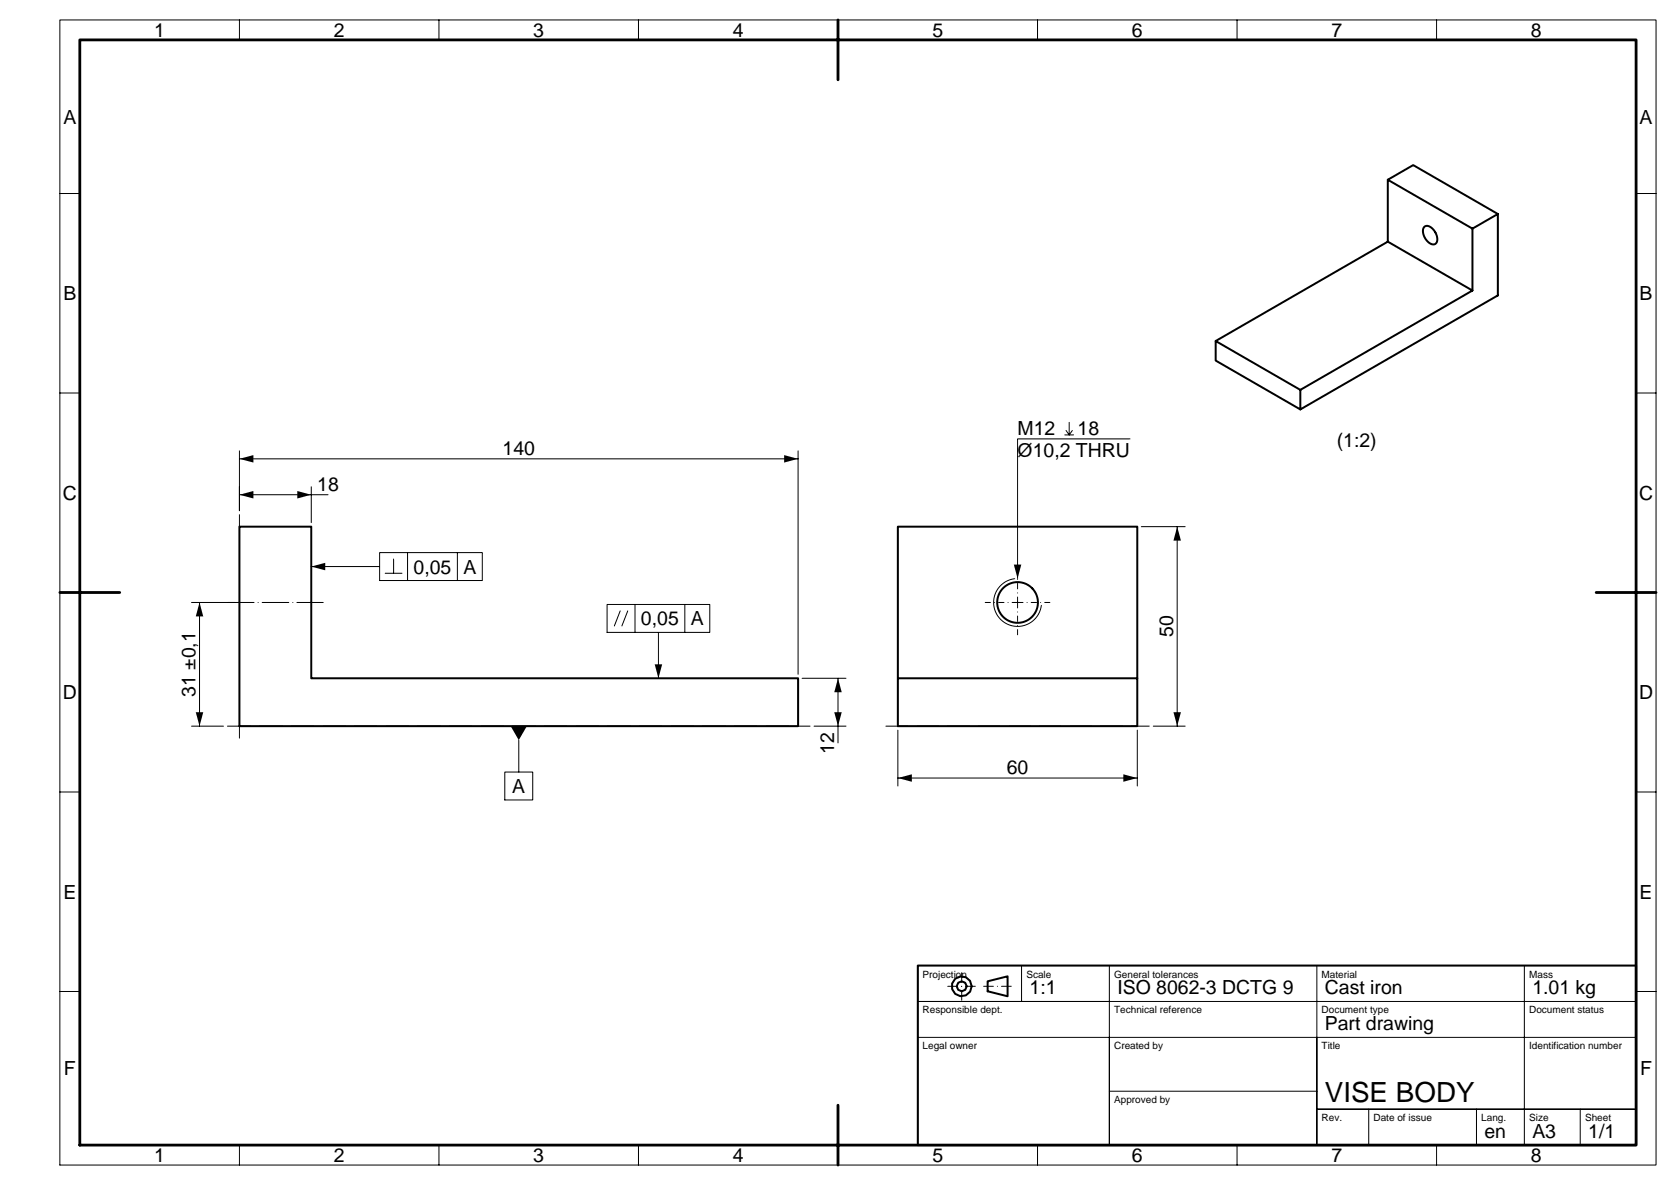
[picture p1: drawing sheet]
<svg xmlns="http://www.w3.org/2000/svg" width="420mm" height="297mm" viewBox="0 0 420 297" stroke-linecap="round" stroke-linejoin="round" font-family="sans-serif">
<g fill="#000">
<path d="M60 115l3.5-.9v1.8zM196.5 114.1l3.5 .9-3.5 .9zM60 124l3.5-.9v1.8zM74.5 123.1l3.5 .9-3.5 .9zM295 132l.9 3.5h-1.8zM50 151l.9 3.5h-1.8zM78 142l3.5-.9v1.8zM254.1 141.5h1.8l-.9 3.5zM164.1 166.5h1.8l-.9 3.5zM210 170l.9 3.5h-1.8zM49.1 178.5h1.8l-.9 3.5zM128 182h4l-2 3.5z"/>
<path d="M209.1 178.5h1.8l-.9 3.5zM225 195l3.5-.9v1.8zM281.5 194.1l3.5 .9-3.5 .9zM294.1 178.5h1.8l-.9 3.5z"/>
</g>
<g fill="none" stroke="#000" stroke-width=".25">
<path d="M15 5h400v287h-400zM60 5v5M110 5v5M160 5v5M210 5v5M260 5v5M310 5v5M360 5v5M15 48.5h5M410 48.5h5M15 98.5h5M410 98.5h5"/>
<path d="M60 113v15v-6M60 115h140M200 113v56M266.8 109h2.2M267.1 107.9l.8 1.1M267.9 105.8v3.2l.8-1.1M283.2 110h-28.2v35M60 124h22.2M78 122v9M95.1 138.5h25.8v7h-25.8zM102.1 138.5v7M114.6 138.5v7"/>
<path d="M286 132h11M295 132v50M15 148.5h5M48 151h11M50 151v31M78 142h17.1M96.5 143.7h4.2M98.6 140.1v3.6M152.1 151.5h25.8v7h-25.8zM155.4 153.1l-1.4 3.8M157.3 153.1l-1.5 3.8M159.1 151.5v7"/>
<path d="M165 158.5v11.5M171.6 151.5v7M254.3 145a6 6 0 0 0-5.3 6.2 6 6 0 0 0 5.8 5.8 6 6 0 0 0 6.2-5.3M410 148.5h5M201 170h11M210 170v16.2M15 198.5h5M48 182h8M126.5 193.5h7v7h-7zM130 185.5v8M204 182h8M225 183v14"/>
<path d="M225 195h60M285 183v14M289 182h8M410 198.5h5M15 248.5h5M256 242v9M278 242v9M330 242v45v-27M382 242v45M410 251v-9h-180v45h180v-36h-180h48v36v-27h132M410 248.5h5M230 260h48"/>
<path d="M278 273.5h52M330 278h80zM343 278v9M370 278v9M396 278v9M60 287v5M110 287v5M160 287v5M210 287v5M260 287v5M310 287v5M360 287v5"/>
</g>
<path d="M237.5 247.2h7M241 250.7v-7M246.5 247.2h7" fill="none" stroke="#000" stroke-width=".25" stroke-dasharray="2.4 1 0 1"/>
<path d="M255 151h-8.1M255 151v-8.1M255 151v8.1M255 151h8.1" fill="none" stroke="#000" stroke-width=".25" stroke-dasharray="1.4 1 0 1"/>
<path d="M57 151h24" fill="none" stroke="#000" stroke-width=".25" stroke-dasharray="6.7 1 0 1"/>
<path d="M222 182h66" fill="none" stroke="#000" stroke-width=".25" stroke-dasharray="5.6 1 0 1"/>
<path d="M60 129v56" fill="none" stroke="#000" stroke-width=".25" stroke-dasharray="4.5 1 0 1"/>
<path d="M57 182h146" fill="none" stroke="#000" stroke-width=".25" stroke-dasharray="5.9 1 0 1"/>
<g fill="none" stroke="#000" stroke-width=".5">
<path d="M347.8 45.1l21.2 12.2M356.9 56.9l.6-.3 .7 .2 .7 .4 .6 .8 .5 .9 .2 1-.1 .7-.4 .5-.6 .2-.6-.2-1.2-1.2-.7-1.7v-.8zM375.4 53.6l-6.4 3.7v15.5l-43.1 24.9v4.9M347.8 60.6l21.2 12.2M304.6 85.5l43.2-24.9v-15.5l6.3-3.7 21.3 12.2v20.4l-49.5 28.6-21.3-12.2zM304.6 85.5l21.3 12.2M60 132h18v38h122v12h-140zM225 132h60v50h-60zM225 170h60M230 242h180v45h-180zM247.5 245.9l5-1.2v5l-5-1.2z"/>
<circle cx="255" cy="151" r="5.1"/>
<circle cx="241" cy="247.2" r="2.5"/>
<circle cx="241" cy="247.2" r="1.25"/>
</g>
<path d="M20 10h390v277h-390zM210 5v15M15 148.5h15M400 148.5h15M210 277v15" fill="none" stroke="#000" stroke-width=".7"/>
<text font-size="7" x="332" y="276.2">VISE BODY</text>
<g font-size="4.9">
<text x="38.6" y="9.3">1</text>
<text x="83.6" y="9.3">2</text>
<text x="133.6" y="9.3">3</text>
<text x="183.6" y="9.3">4</text>
<text x="233.6" y="9.3">5</text>
<text x="283.6" y="9.3">6</text>
<text x="333.6" y="9.3">7</text>
<text x="383.6" y="9.3">8</text>
<text x="15.9" y="31">A</text>
<text x="410.9" y="31">A</text>
<text x="15.9" y="75.2">B</text>
<text x="410.9" y="75.2">B</text>
<text x="255" y="109">M12</text>
<text x="270" y="109">18</text>
<text x="335" y="112.1">(1:2)</text>
<text x="125.9" y="114">140</text>
<text x="255" y="114.6">Ø10,2 THRU</text>
<text x="15.7" y="125.3">C</text>
<text x="79.5" y="123">18</text>
<text x="410.7" y="125.3">C</text>
<text x="103.6" y="143.8">0,05</text>
<text x="116.1" y="143.8">A</text>
<text x="160.6" y="156.8">0,05</text>
<text x="173.1" y="156.8">A</text>
<text x="294" y="159.7" transform="rotate(-90 294 159.7)">50</text>
<text x="15.7" y="175.3">D</text>
<text x="49" y="174.6" transform="rotate(-90 49 174.6)">31 ±0,1</text>
<text x="410.7" y="175.3">D</text>
<text x="209" y="188.9" transform="rotate(-90 209 188.9)">12</text>
<text x="252.3" y="194">60</text>
<text x="128.4" y="198.8">A</text>
<text x="15.9" y="225.3">E</text>
<text x="410.9" y="225.3">E</text>
<text x="258" y="249.2">1:1</text>
<text x="280" y="249.2">ISO 8062-3 DCTG 9</text>
<text x="332" y="249.2">Cast iron</text>
<text x="384" y="249.2">1.01 kg</text>
<text x="332" y="258.2">Part drawing</text>
<text x="16" y="269.5">F</text>
<text x="411" y="269.5">F</text>
<text x="372" y="285.2">en</text>
<text x="384" y="285.2">A3</text>
<text x="398" y="285.2">1/1</text>
<text x="38.6" y="291.3">1</text>
<text x="83.6" y="291.3">2</text>
<text x="133.6" y="291.3">3</text>
<text x="183.6" y="291.3">4</text>
<text x="233.6" y="291.3">5</text>
<text x="283.6" y="291.3">6</text>
<text x="333.6" y="291.3">7</text>
<text x="383.6" y="291.3">8</text>
</g>
<g font-size="2.5">
<text x="231.2" y="245">Projection</text>
<text x="257.2" y="245">Scale</text>
<text x="279.2" y="245">General tolerances</text>
<text x="331.2" y="245">Material</text>
<text x="383.2" y="245">Mass</text>
<text x="231.2" y="254">Responsible dept.</text>
<text x="279.2" y="254">Technical reference</text>
<text x="331.2" y="254">Document type</text>
<text x="383.2" y="254">Document status</text>
<text x="231.2" y="263">Legal owner</text>
<text x="279.2" y="263">Created by</text>
<text x="331.2" y="263">Title</text>
<text x="383.2" y="263">Identification number</text>
<text x="279.2" y="276.5">Approved by</text>
<text x="331.2" y="281">Rev.</text>
<text x="344.2" y="281">Date of issue</text>
<text x="371.2" y="281">Lang.</text>
<text x="383.2" y="281">Size</text>
<text x="397.2" y="281">Sheet</text>
</g>
</svg>
